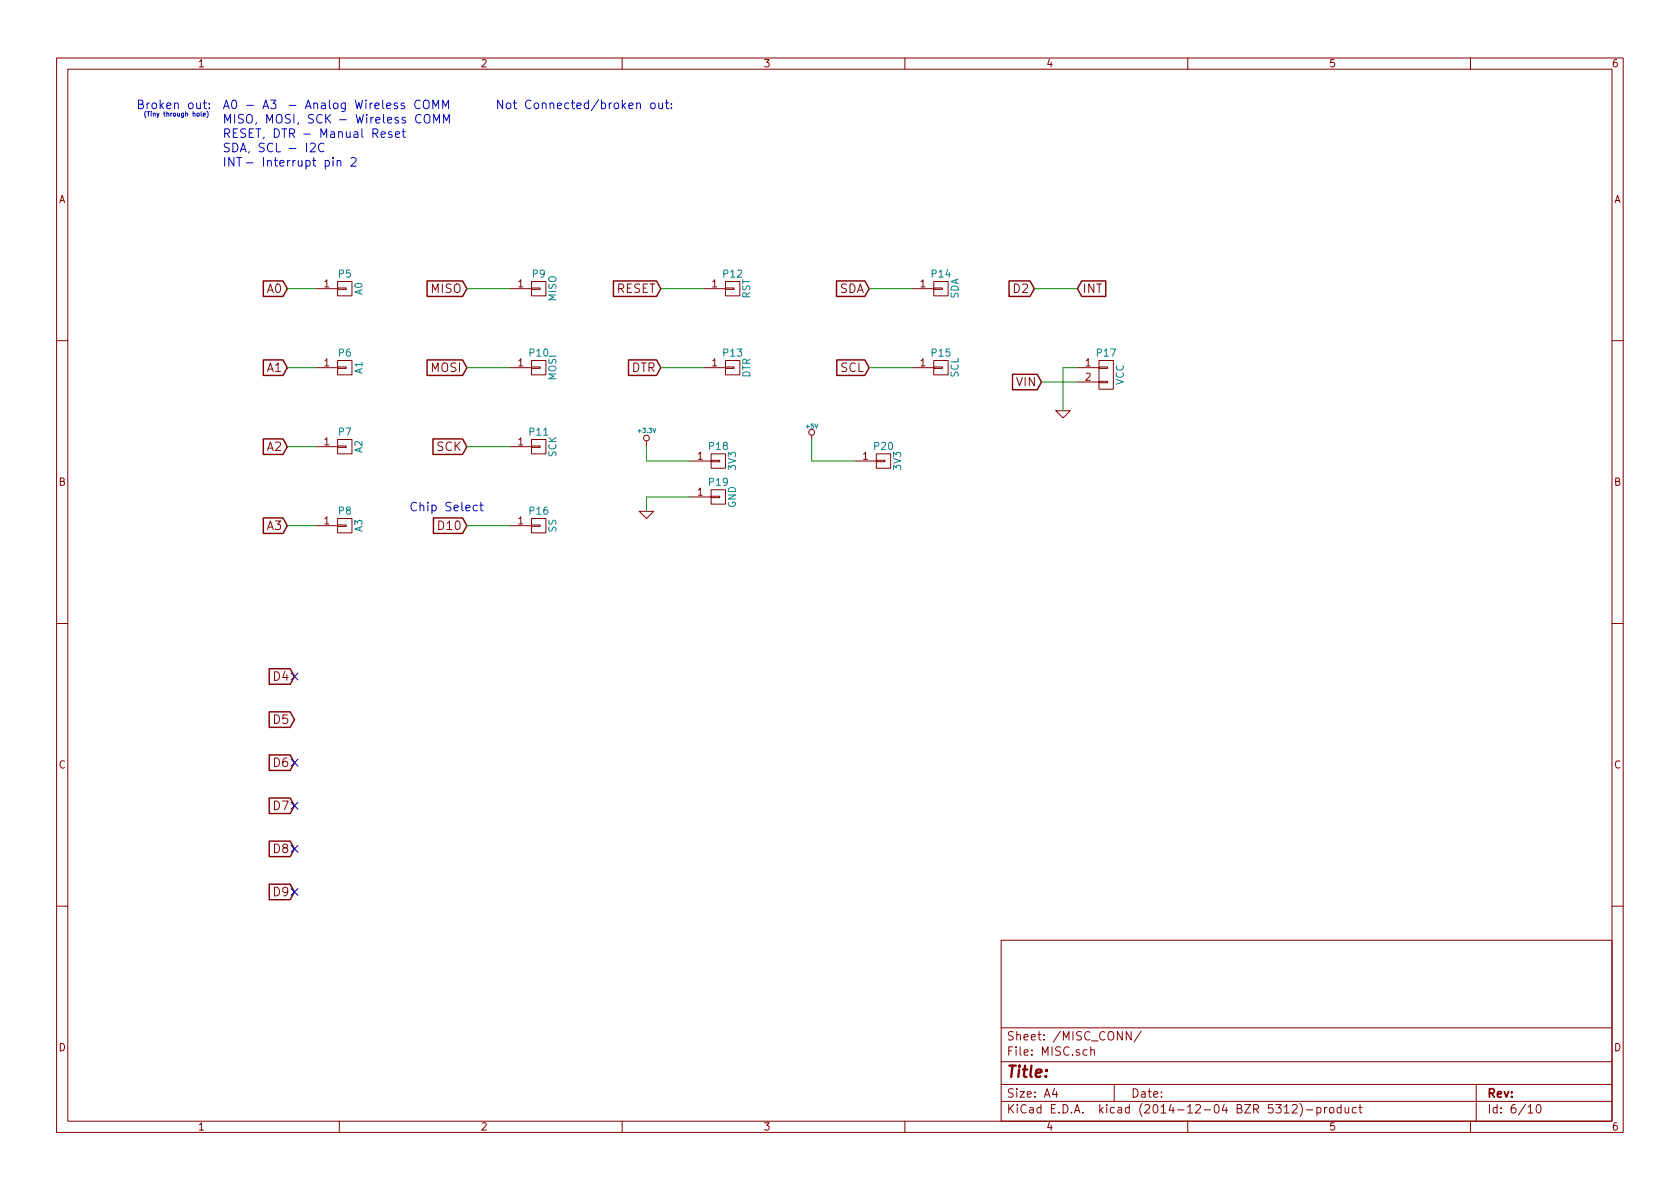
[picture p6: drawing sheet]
EESchema Schematic File Version 2
LIBS:power
LIBS:device
LIBS:transistors
LIBS:conn
LIBS:linear
LIBS:regul
LIBS:74xx
LIBS:cmos4000
LIBS:adc-dac
LIBS:memory
LIBS:xilinx
LIBS:special
LIBS:microcontrollers
LIBS:dsp
LIBS:microchip
LIBS:analog_switches
LIBS:motorola
LIBS:texas
LIBS:intel
LIBS:audio
LIBS:interface
LIBS:digital-audio
LIBS:philips
LIBS:display
LIBS:cypress
LIBS:siliconi
LIBS:opto
LIBS:atmel
LIBS:contrib
LIBS:valves
LIBS:Custom_components
LIBS:QMBTv1-cache
EELAYER 25 0
EELAYER END
$Descr A4 11693 8268
encoding utf-8
Sheet 6 10
Title ""
Date ""
Rev ""
Comp ""
Comment1 ""
Comment2 ""
Comment3 ""
Comment4 ""
$EndDescr
Text Notes 950  750  0    60   ~ 0
Broken out:
Text Notes 1550 750  0    60   ~ 0
A0 - A3
Text Notes 1550 850  0    60   ~ 0
MISO, MOSI, SCK
Text Notes 1550 950  0    60   ~ 0
RESET, DTR
Text Notes 1550 1050 0    60   ~ 0
SDA, SCL
Text Notes 1000 800  0    31   ~ 0
(Tiny through hole)\n
Text Notes 2350 850  0    60   ~ 0
- Wireless COMM
Text Notes 2000 750  0    60   ~ 0
- Analog Wireless COMM
Text Notes 2100 950  0    60   ~ 0
- Manual Reset
Text Notes 2000 1050 0    60   ~ 0
- I2C
Text GLabel 2000 2000 0    60   Input ~ 0
A0
Text GLabel 2000 2550 0    60   Input ~ 0
A1
Text GLabel 2000 3100 0    60   Input ~ 0
A2
Text GLabel 2000 3650 0    60   Input ~ 0
A3
Text GLabel 3250 2000 0    60   Input ~ 0
MISO
Text GLabel 3250 2550 0    60   Input ~ 0
MOSI
Text GLabel 3250 3100 0    60   Input ~ 0
SCK
Text GLabel 4600 2000 0    60   Input ~ 0
RESET
Text GLabel 4600 2550 0    60   Input ~ 0
DTR
Text GLabel 6050 2000 0    60   Input ~ 0
SDA
Text GLabel 6050 2550 0    60   Input ~ 0
SCL
$Comp
L CONN_01X01 P5
U 1 1
P 2400 2000
F 0 "P5" H 2400 2100 50  0000 C CNN
F 1 "A0" V 2500 2000 50  0000 C CNN
F 2 "footprints:1x0.5mm_Through_hole2" H 2400 2000 60  0001 C CNN
F 3 "" H 2400 2000 60  0000 C CNN
	1    2400 2000
	1    0    0    -1  
$EndComp
Wire Wire Line
	2000 2000 2200 2000
$Comp
L CONN_01X01 P6
U 1 1
P 2400 2550
F 0 "P6" H 2400 2650 50  0000 C CNN
F 1 "A1" V 2500 2550 50  0000 C CNN
F 2 "footprints:1x0.5mm_Through_hole2" H 2400 2550 60  0001 C CNN
F 3 "" H 2400 2550 60  0000 C CNN
	1    2400 2550
	1    0    0    -1  
$EndComp
$Comp
L CONN_01X01 P7
U 1 1
P 2400 3100
F 0 "P7" H 2400 3200 50  0000 C CNN
F 1 "A2" V 2500 3100 50  0000 C CNN
F 2 "footprints:1x0.5mm_Through_hole2" H 2400 3100 60  0001 C CNN
F 3 "" H 2400 3100 60  0000 C CNN
	1    2400 3100
	1    0    0    -1  
$EndComp
$Comp
L CONN_01X01 P8
U 1 1
P 2400 3650
F 0 "P8" H 2400 3750 50  0000 C CNN
F 1 "A3" V 2500 3650 50  0000 C CNN
F 2 "footprints:1x0.5mm_Through_hole2" H 2400 3650 60  0001 C CNN
F 3 "" H 2400 3650 60  0000 C CNN
	1    2400 3650
	1    0    0    -1  
$EndComp
Wire Wire Line
	2000 2550 2200 2550
Wire Wire Line
	2200 3100 2000 3100
Wire Wire Line
	2000 3650 2200 3650
$Comp
L CONN_01X01 P9
U 1 1
P 3750 2000
F 0 "P9" H 3750 2100 50  0000 C CNN
F 1 "MISO" V 3850 2000 50  0000 C CNN
F 2 "footprints:1x0.5mm_Through_hole2" H 3750 2000 60  0001 C CNN
F 3 "" H 3750 2000 60  0000 C CNN
	1    3750 2000
	1    0    0    -1  
$EndComp
$Comp
L CONN_01X01 P10
U 1 1
P 3750 2550
F 0 "P10" H 3750 2650 50  0000 C CNN
F 1 "MOSI" V 3850 2550 50  0000 C CNN
F 2 "footprints:1x0.5mm_Through_hole2" H 3750 2550 60  0001 C CNN
F 3 "" H 3750 2550 60  0000 C CNN
	1    3750 2550
	1    0    0    -1  
$EndComp
$Comp
L CONN_01X01 P11
U 1 1
P 3750 3100
F 0 "P11" H 3750 3200 50  0000 C CNN
F 1 "SCK" V 3850 3100 50  0000 C CNN
F 2 "footprints:1x0.5mm_Through_hole2" H 3750 3100 60  0001 C CNN
F 3 "" H 3750 3100 60  0000 C CNN
	1    3750 3100
	1    0    0    -1  
$EndComp
Wire Wire Line
	3250 2000 3550 2000
Wire Wire Line
	3550 2550 3250 2550
Wire Wire Line
	3250 3100 3550 3100
$Comp
L CONN_01X01 P12
U 1 1
P 5100 2000
F 0 "P12" H 5100 2100 50  0000 C CNN
F 1 "RST" V 5200 2000 50  0000 C CNN
F 2 "footprints:1x0.5mm_Through_hole2" H 5100 2000 60  0001 C CNN
F 3 "" H 5100 2000 60  0000 C CNN
	1    5100 2000
	1    0    0    -1  
$EndComp
$Comp
L CONN_01X01 P13
U 1 1
P 5100 2550
F 0 "P13" H 5100 2650 50  0000 C CNN
F 1 "DTR" V 5200 2550 50  0000 C CNN
F 2 "footprints:1x0.5mm_Through_hole2" H 5100 2550 60  0001 C CNN
F 3 "" H 5100 2550 60  0000 C CNN
	1    5100 2550
	1    0    0    -1  
$EndComp
Wire Wire Line
	4600 2000 4900 2000
Wire Wire Line
	4900 2550 4600 2550
$Comp
L CONN_01X01 P14
U 1 1
P 6550 2000
F 0 "P14" H 6550 2100 50  0000 C CNN
F 1 "SDA" V 6650 2000 50  0000 C CNN
F 2 "footprints:1x0.5mm_Through_hole2" H 6550 2000 60  0001 C CNN
F 3 "" H 6550 2000 60  0000 C CNN
	1    6550 2000
	1    0    0    -1  
$EndComp
$Comp
L CONN_01X01 P15
U 1 1
P 6550 2550
F 0 "P15" H 6550 2650 50  0000 C CNN
F 1 "SCL" V 6650 2550 50  0000 C CNN
F 2 "footprints:1x0.5mm_Through_hole2" H 6550 2550 60  0001 C CNN
F 3 "" H 6550 2550 60  0000 C CNN
	1    6550 2550
	1    0    0    -1  
$EndComp
Wire Wire Line
	6050 2000 6350 2000
Wire Wire Line
	6350 2550 6050 2550
Text Notes 3450 750  0    60   ~ 0
Not Connected/broken out:\n
Text GLabel 3250 3650 0    60   Input ~ 0
D10
$Comp
L CONN_01X01 P16
U 1 1
P 3750 3650
F 0 "P16" H 3750 3750 50  0000 C CNN
F 1 "SS" V 3850 3650 50  0000 C CNN
F 2 "footprints:1x0.5mm_Through_hole2" H 3750 3650 60  0001 C CNN
F 3 "" H 3750 3650 60  0000 C CNN
	1    3750 3650
	1    0    0    -1  
$EndComp
Wire Wire Line
	3250 3650 3550 3650
Text Notes 2850 3550 0    60   ~ 0
Chip Select
Text Notes 1550 1150 0    60   ~ 0
INT
Text Notes 1700 1150 0    60   ~ 0
- Interrupt pin 2
Text GLabel 7200 2000 0    60   Input ~ 0
D2
Wire Wire Line
	7200 2000 7500 2000
Text GLabel 7500 2000 2    60   Input ~ 0
INT
Text GLabel 7250 2650 0    60   Input ~ 0
VIN
$Comp
L CONN_01X02 P17
U 1 1
P 7700 2600
F 0 "P17" H 7700 2750 50  0000 C CNN
F 1 "VCC" V 7800 2600 50  0000 C CNN
F 2 "Socket_Strips:Socket_Strip_Straight_1x02" H 7700 2600 60  0001 C CNN
F 3 "" H 7700 2600 60  0000 C CNN
	1    7700 2600
	1    0    0    -1  
$EndComp
$Comp
L GND #PWR041
U 1 1
P 7400 2850
F 0 "#PWR041" H 7400 2850 30  0001 C CNN
F 1 "GND" H 7400 2780 30  0001 C CNN
F 2 "" H 7400 2850 60  0000 C CNN
F 3 "" H 7400 2850 60  0000 C CNN
	1    7400 2850
	1    0    0    -1  
$EndComp
Wire Wire Line
	7400 2550 7400 2850
Text GLabel 2050 4700 0    60   Input ~ 0
D4
Text GLabel 2050 5000 0    60   Input ~ 0
D5
Text GLabel 2050 5300 0    60   Input ~ 0
D6
Text GLabel 2050 5600 0    60   Input ~ 0
D7
Text GLabel 2050 5900 0    60   Input ~ 0
D8
Text GLabel 2050 6200 0    60   Input ~ 0
D9
NoConn ~ 2050 4700
NoConn ~ 2050 5300
NoConn ~ 2050 5600
NoConn ~ 2050 5900
NoConn ~ 2050 6200
Wire Wire Line
	7400 2550 7500 2550
Wire Wire Line
	7250 2650 7500 2650
$Comp
L +3.3V #PWR042
U 1 1
P 4500 3100
F 0 "#PWR042" H 4500 3060 30  0001 C CNN
F 1 "+3.3V" H 4500 3210 30  0000 C CNN
F 2 "" H 4500 3100 60  0000 C CNN
F 3 "" H 4500 3100 60  0000 C CNN
	1    4500 3100
	1    0    0    -1  
$EndComp
$Comp
L CONN_01X01 P18
U 1 1
P 5000 3200
F 0 "P18" H 5000 3300 50  0000 C CNN
F 1 "3V3" V 5100 3200 50  0000 C CNN
F 2 "footprints:1x0.5mm_Through_hole2" H 5000 3200 60  0001 C CNN
F 3 "" H 5000 3200 60  0000 C CNN
	1    5000 3200
	1    0    0    -1  
$EndComp
Wire Wire Line
	4800 3200 4500 3200
Wire Wire Line
	4500 3200 4500 3100
$Comp
L GND #PWR043
U 1 1
P 4500 3550
F 0 "#PWR043" H 4500 3550 30  0001 C CNN
F 1 "GND" H 4500 3480 30  0001 C CNN
F 2 "" H 4500 3550 60  0000 C CNN
F 3 "" H 4500 3550 60  0000 C CNN
	1    4500 3550
	1    0    0    -1  
$EndComp
$Comp
L CONN_01X01 P19
U 1 1
P 5000 3450
F 0 "P19" H 5000 3550 50  0000 C CNN
F 1 "GND" V 5100 3450 50  0000 C CNN
F 2 "footprints:1x0.5mm_Through_hole2" H 5000 3450 60  0001 C CNN
F 3 "" H 5000 3450 60  0000 C CNN
	1    5000 3450
	1    0    0    -1  
$EndComp
Wire Wire Line
	4800 3450 4500 3450
Wire Wire Line
	4500 3450 4500 3550
$Comp
L CONN_01X01 P20
U 1 1
P 6150 3200
F 0 "P20" H 6150 3300 50  0000 C CNN
F 1 "3V3" V 6250 3200 50  0000 C CNN
F 2 "footprints:1x0.5mm_Through_hole2" H 6150 3200 60  0001 C CNN
F 3 "" H 6150 3200 60  0000 C CNN
	1    6150 3200
	1    0    0    -1  
$EndComp
Wire Wire Line
	5950 3200 5650 3200
$Comp
L +5V #PWR044
U 1 1
P 5650 3050
F 0 "#PWR044" H 5650 3140 20  0001 C CNN
F 1 "+5V" H 5650 3140 30  0000 C CNN
F 2 "" H 5650 3050 60  0000 C CNN
F 3 "" H 5650 3050 60  0000 C CNN
	1    5650 3050
	1    0    0    -1  
$EndComp
Wire Wire Line
	5650 3200 5650 3050
$EndSCHEMATC
